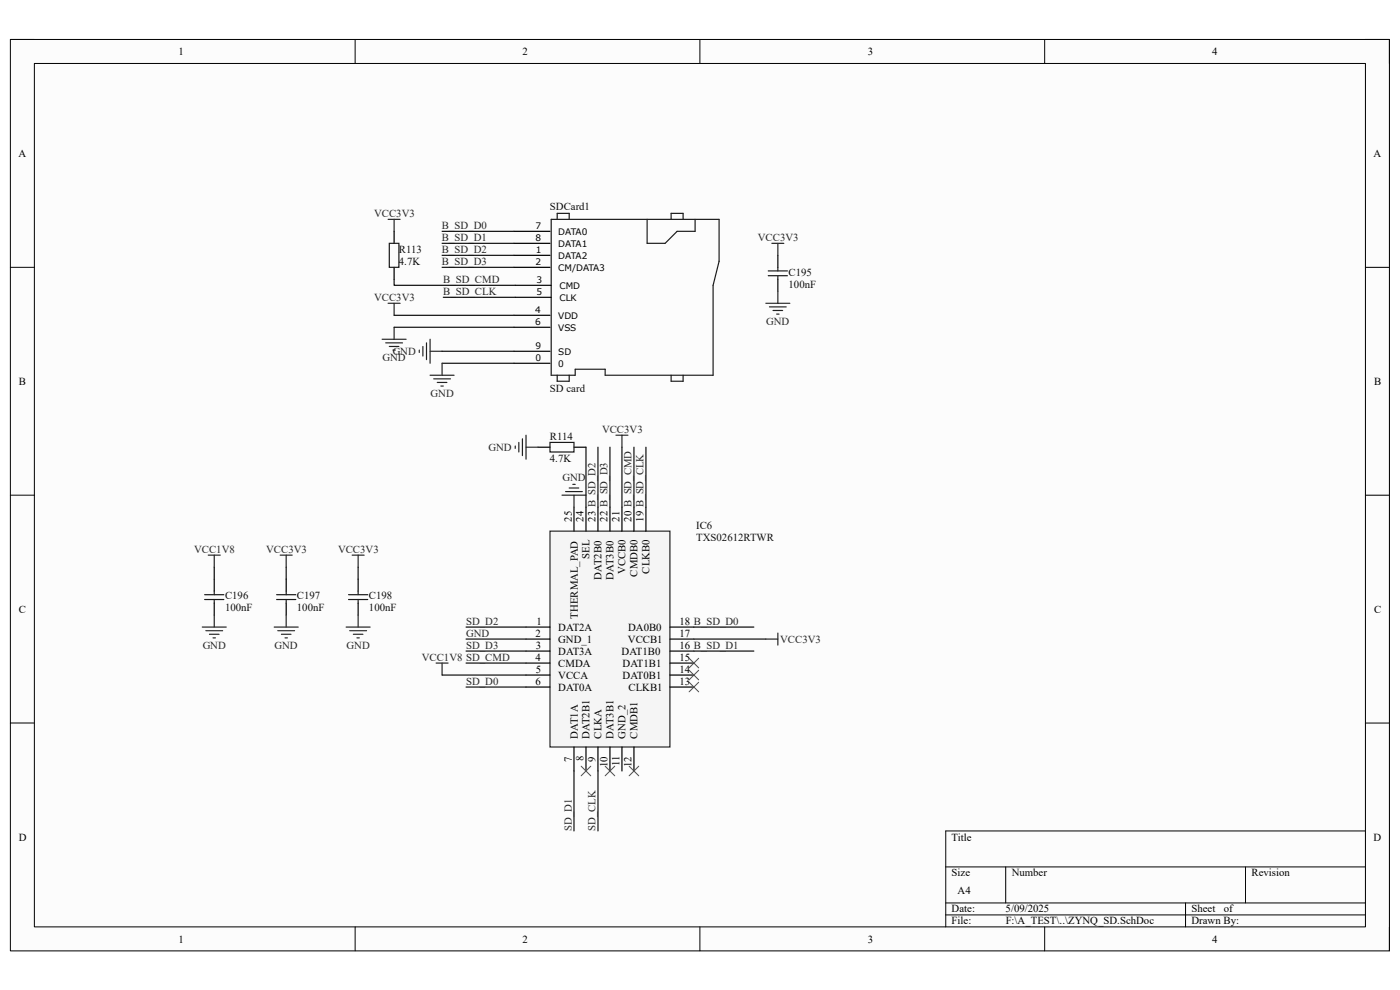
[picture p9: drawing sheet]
<svg xmlns="http://www.w3.org/2000/svg" width="297mm" height="210mm" viewBox="0 0 297 210" stroke-linecap="round" stroke-linejoin="round" font-family="sans-serif">
<path d="M2.2 8.4h292.6v193.3h-292.6z" fill-rule="evenodd" fill="#fcfcfc"/>
<path d="M2.2 8.4h292.6v193.3h-292.6z" fill="none" stroke="#000" stroke-width=".21"/>
<path d="M7.3 13.5h282.4v183.1h-282.4z" fill-rule="evenodd" fill="#fcfcfc"/>
<g fill="none" stroke="#000" stroke-width=".21">
<path d="M2.2 8.4h5.1M7.3 13.5h282.4v183.1h-282.4zM75.3 8.4v5.1M148.5 8.4v5.1M221.6 8.4v5.1M289.7 8.4h5.1v5.1M2.2 56.7h5.1M289.7 56.7h5.1M2.2 105h5.1M289.7 105.1h5.1M2.2 153.4h5.1M289.7 153.4h5.1"/>
<path d="M289.7 176.3h-89.1v20.3M75.3 196.6v5.1M148.5 196.6v5.1M200.6 183.9h89.1M200.6 191.5h89.1M200.6 194.1h89.1M213.4 183.9v7.6M221.6 196.6v5.1M251.5 191.5v5.1M264.2 183.9v7.6M294.8 196.6v5.1"/>
</g>
<path d="M82.6 51.6h2v5.1h-2zM116.9 46.5h35.7v8.9l-1.3 5.1v19.1h-22.9v-1.3h-6.4v1.3h-5.1zM118.2 46.5v-1.2h2.6v1.2M137.3 46.5v5.1h3.8l2.5-2.5h3.9v-2.6M142.4 46.5v-1.2h2.5v1.2M163 57.5h4.1M163 58.5h4.1M165 56.7v.8M165 58.5v.8M118.2 79.6v1.3h2.6v-1.3M142.4 79.6v1.3h2.5v-1.3" fill="none" stroke="#1c1c1c" stroke-width=".25"/>
<g fill="none" stroke="#000" stroke-width=".25">
<path d="M83.6 49.1v2.5M83.6 56.7v2.6M109.1 54.2h7.6M109.1 56.7h7.6M109.1 49.1h7.6M109.1 51.6h7.6M165 54.2v2.5M165 59.3v2.5M109.1 66.9h7.6M109.1 69.4h7.6M109.1 74.5h7.6M109.1 77.1h7.6"/>
<path d="M109.3 60.5h7.6M109.3 63.1h7.6"/>
</g>
<g fill="none" stroke="#262626" stroke-width=".25">
<path d="M82.3 46.5h2.6M83.6 46.5v2.6M163.7 51.6h2.6M165 51.6v2.6M81.1 72h5.1M81.8 72.7h3.6M82.3 64.3h2.6M82.6 73.5h2M83.4 74.3h.5M83.6 64.3v2.6M83.6 69.4v2.6M89 74.3v.5"/>
<path d="M89.7 73.5v2M90.5 72.7v3.6M91.2 72v5.1M91.2 74.5h2.6M162.5 64.3h5.1M163.2 65.1h3.6M164 65.9h2M164.8 66.6h.5M165 61.8v2.5"/>
</g>
<path d="M83.6 59.3v1.2h25.7M93.8 49.1h15.3M93.8 51.6h15.3M93.8 54.2h15.3M93.8 56.7h15.3M83.6 69.4h25.5M83.6 66.9h25.5M93.8 74.5h15.3M93.8 77.1h15.3M94 63.1h15.3" fill="none" stroke="#0e0e0e" stroke-width=".25"/>
<path d="M116.7 112.7h25.4v45.8h-25.4z" fill-rule="evenodd" fill="#f5f5f5"/>
<g fill="none" stroke="#262626" stroke-width=".25">
<path d="M91.2 79.6h5.1M93.8 77.1v2.5M92 80.4h3.6M92.8 81.1h2M93.5 81.9h.5M109.3 94.6v.5M110.1 93.9v2M110.8 93.1v3.6M111.6 92.3v5.1M111.6 94.9h2.5M130.7 92.3h2.5M131.9 92.3v2.6"/>
<path d="M44.2 117.8h2.5M45.5 117.8v2.5M59.4 117.8h2.6M60.7 117.8v2.5M74.7 117.8h2.6M76 117.8v2.5M116.7 112.7h25.4v45.8h-25.4zM119.2 105h5.1M120 104.3h3.5M120.8 103.5h2M121.5 102.8h.5M121.8 105v2.6"/>
<path d="M42.9 133h5.1M43.7 133.8h3.5M44.4 134.6h2.1M45.2 135.3h.5M45.5 130.5v2.5M58.2 133h5.1M58.9 133.8h3.6M59.7 134.6h2M60.5 135.3h.5M60.7 130.5v2.5M73.4 133h5.1M74.2 133.8h3.6"/>
<path d="M75 134.6h2M75.7 135.3h.5M76 130.5v2.5M162.5 135.6h2.5M165 134.3v2.5M92.5 140.7h2.6M93.8 140.7v2.5"/>
</g>
<g fill="none" stroke="#000" stroke-width=".25">
<path d="M114.1 94.9h2.6M121.8 94.9h2.5M121.8 107.6v5.1M124.3 107.6v5.1M126.9 107.6v5.1M129.4 107.6v5.1M131.9 107.6v5.1M134.5 107.6v5.1M137 107.6v5.1M45.5 122.9v2.5M45.5 127.9v2.6M60.7 122.9v2.5"/>
<path d="M60.7 127.9v2.6M76 122.9v2.5M76 127.9v2.6M111.6 133h5.1M111.6 135.6h5.1M111.6 138.1h5.1M142.1 133h5.1M142.1 135.6h5.1M142.1 138.1h5.1M111.6 140.7h5.1M111.6 143.2h5.1M111.6 145.7h5.1"/>
<path d="M121.8 158.5v5.1M124.3 158.5v5.1M126.9 158.5v5.1M129.4 158.5v5.1M131.9 158.5v5.1M134.5 158.5v5.1M142.1 140.7h5.1M142.1 143.2h5.1M142.1 145.7h5.1"/>
</g>
<path d="M146.2 139.6l2 2.1M148.2 139.6l-2 2.1M146.2 144.7l2 2.1M146.2 142.2l2 2M148.2 144.7l-2 2.1M148.2 142.2l-2 2M123.3 162.5l2 2.1M125.3 162.5l-2 2.1M128.4 162.5l2 2.1M130.4 162.5l-2 2.1M133.5 162.5l2 2.1M135.5 162.5l-2 2.1" fill="none" stroke="#4c4c4c" stroke-width=".21"/>
<g fill="none" stroke="#1c1c1c" stroke-width=".25">
<path d="M116.7 93.9h5.1v2h-5.1zM43.4 126.2h4.1M43.4 127.2h4.1M45.5 125.4v.8M45.5 127.2v.7M58.7 126.2h4M58.7 127.2h4M60.7 125.4v.8M60.7 127.2v.7M73.9 126.2h4.1M73.9 127.2h4.1M76 125.4v.8"/>
<path d="M76 127.2v.7"/>
</g>
<g fill="none" stroke="#0e0e0e" stroke-width=".25">
<path d="M124.3 94.9v12.7M126.9 94.9v12.7M129.4 94.9v12.7M131.9 94.9v12.7M134.5 94.9v12.7M137 94.9v12.7M45.5 120.3v2.6M60.7 120.3v2.6M76 120.3v2.6M98.9 138.1h12.7M98.9 135.6h12.7M98.9 133h12.7"/>
<path d="M147.2 138.1h12.7M147.2 135.6h15.3M147.2 133h12.7M93.8 143.2h17.8M98.9 140.7h12.7M98.9 145.7h12.7M121.8 163.6v12.7M126.9 163.6v12.7"/>
</g>
<g font-size="2.3">
<text x="37.9" y="11.7">1</text>
<text x="110.9" y="11.7">2</text>
<text x="184.1" y="11.7">3</text>
<text x="257.1" y="11.7">4</text>
<text x="3.9" y="33.3">A</text>
<text x="291.4" y="33.3">A</text>
<text x="4" y="81.6">B</text>
<text x="291.5" y="81.6">B</text>
<text x="121.3" y="110.7" transform="rotate(-90 121.3 110.7)">25</text>
<text x="123.8" y="110.7" transform="rotate(-90 123.8 110.7)">24</text>
<text x="126.4" y="110.7" transform="rotate(-90 126.4 110.7)">23 B_SD_D2</text>
<text x="128.9" y="110.7" transform="rotate(-90 128.9 110.7)">22 B_SD_D3</text>
<text x="131.4" y="110.7" transform="rotate(-90 131.4 110.7)">21</text>
<text x="134" y="110.7" transform="rotate(-90 134 110.7)">20 B_SD_CMD</text>
<text x="136.5" y="110.7" transform="rotate(-90 136.5 110.7)">19 B_SD_CLK</text>
<text x="125.1" y="118.5" transform="rotate(-90 125.1 118.5)">SEL</text>
<text x="127.6" y="122.9" transform="rotate(-90 127.6 122.9)">DAT2B0</text>
<text x="130.2" y="122.9" transform="rotate(-90 130.2 122.9)">DAT3B0</text>
<text x="132.7" y="121.8" transform="rotate(-90 132.7 121.8)">VCCB0</text>
<text x="135.3" y="122.3" transform="rotate(-90 135.3 122.3)">CMDB0</text>
<text x="137.8" y="121.7" transform="rotate(-90 137.8 121.7)">CLKB0</text>
<text x="4" y="130">C</text>
<text x="122.6" y="131.2" transform="rotate(-90 122.6 131.2)">THERMAL_PAD</text>
<text x="291.5" y="130">C</text>
<text x="113.6" y="135">2</text>
<text x="113.7" y="137.6">3</text>
<text x="113.8" y="132.5">1</text>
<text x="118.4" y="133.8">DAT2A</text>
<text x="118.4" y="136.3">GND_1</text>
<text x="133.2" y="136.3">VCCB1</text>
<text x="133.3" y="133.8">DA0B0</text>
<text x="144.1" y="132.5">18 B_SD_D0</text>
<text x="144.1" y="135">17</text>
<text x="144.1" y="137.6">16 B_SD_D1</text>
<text x="113.6" y="140.1">4</text>
<text x="113.7" y="142.7">5</text>
<text x="118.4" y="138.9">DAT3A</text>
<text x="118.4" y="141.4">CMDA</text>
<text x="118.4" y="144">VCCA</text>
<text x="131.9" y="138.9">DAT1B0</text>
<text x="132.1" y="141.4">DAT1B1</text>
<text x="132.1" y="144">DAT0B1</text>
<text x="144.1" y="140.1">15</text>
<text x="144.1" y="142.7">14</text>
<text x="113.6" y="145.2">6</text>
<text x="118.4" y="146.5">DAT0A</text>
<text x="133.3" y="146.5">CLKB1</text>
<text x="144.1" y="145.2">13</text>
<text x="121.3" y="161.5" transform="rotate(-90 121.3 161.5)">7</text>
<text x="122.6" y="156.7" transform="rotate(-90 122.6 156.7)">DAT1A</text>
<text x="123.8" y="161.5" transform="rotate(-90 123.8 161.5)">8</text>
<text x="125.1" y="156.7" transform="rotate(-90 125.1 156.7)">DAT2B1</text>
<text x="126.4" y="161.5" transform="rotate(-90 126.4 161.5)">9</text>
<text x="127.6" y="156.7" transform="rotate(-90 127.6 156.7)">CLKA</text>
<text x="130.2" y="156.7" transform="rotate(-90 130.2 156.7)">DAT3B1</text>
<text x="132.7" y="156.7" transform="rotate(-90 132.7 156.7)">GND_2</text>
<text x="135.3" y="156.7" transform="rotate(-90 135.3 156.7)">CMDB1</text>
<text x="128.9" y="162.7" transform="rotate(-90 128.9 162.7)">10</text>
<text x="131.4" y="162.5" transform="rotate(-90 131.4 162.5)">11</text>
<text x="134" y="162.7" transform="rotate(-90 134 162.7)">12</text>
<text x="4" y="178.3">D</text>
<text x="201.9" y="178.3">Title</text>
<text x="291.4" y="178.3">D</text>
<text x="201.9" y="185.9">Size</text>
<text x="214.6" y="185.9">Number</text>
<text x="265.5" y="185.9">Revision</text>
<text x="203.2" y="189.7">A4</text>
<text x="201.9" y="193.5">Date:</text>
<text x="201.9" y="196.1">File:</text>
<text x="213.3" y="193.5">5/09/2025</text>
<text x="213.4" y="196.1">F:\A_TEST\..\ZYNQ_SD.SchDoc</text>
<text x="252.8" y="193.5">Sheet</text>
<text x="252.8" y="196.1">Drawn By:</text>
<text x="259.6" y="193.5">of</text>
<text x="37.9" y="199.9">1</text>
<text x="110.9" y="199.9">2</text>
<text x="184.1" y="199.9">3</text>
<text x="257.1" y="199.9">4</text>
</g>
<g font-size="2.3" fill="#262626">
<text x="79.4" y="46">VCC3V3</text>
<text x="93.8" y="53.6">B_SD_D2</text>
<text x="93.8" y="48.6">B_SD_D0</text>
<text x="93.8" y="51.1">B_SD_D1</text>
<text x="160.8" y="51.1">VCC3V3</text>
<text x="93.8" y="56.2">B_SD_D3</text>
<text x="94" y="60">B_SD_CMD</text>
<text x="79.4" y="63.8">VCC3V3</text>
<text x="94" y="62.6">B_SD_CLK</text>
<text x="162.6" y="68.9">GND</text>
<text x="81.2" y="76.5">GND</text>
<text x="83.3" y="75.3">GND</text>
<text x="91.4" y="84.2">GND</text>
<text x="103.6" y="95.6">GND</text>
<text x="127.7" y="91.8">VCC3V3</text>
<text x="119.3" y="102">GND</text>
<text x="41.2" y="117.3">VCC1V8</text>
<text x="56.5" y="117.3">VCC3V3</text>
<text x="71.7" y="117.3">VCC3V3</text>
<text x="43" y="137.6">GND</text>
<text x="58.3" y="137.6">GND</text>
<text x="73.5" y="137.6">GND</text>
<text x="98.9" y="135">GND</text>
<text x="98.9" y="137.6">SD_D3</text>
<text x="98.9" y="132.5">SD_D2</text>
<text x="165.5" y="136.3">VCC3V3</text>
<text x="89.5" y="140.1">VCC1V8 SD_CMD</text>
<text x="98.9" y="145.2">SD_D0</text>
<text x="121.3" y="176.3" transform="rotate(-90 121.3 176.3)">SD_D1</text>
<text x="126.4" y="176.3" transform="rotate(-90 126.4 176.3)">SD_CLK</text>
</g>
<g font-size="2.3" fill="#0e0e0e">
<text x="116.7" y="44.5">SDCard1</text>
<text x="84.6" y="53.6">R113</text>
<text x="84.6" y="56.2">4.7K</text>
<text x="167.3" y="58.5">C195</text>
<text x="167.3" y="61">100nF</text>
<text x="116.7" y="83.1">SD card</text>
<text x="116.7" y="93.3">R114</text>
<text x="116.7" y="97.9">4.7K</text>
<text x="147.7" y="112.1">IC6</text>
<text x="147.7" y="114.7">TXS02612RTWR</text>
<text x="47.8" y="129.7">100nF</text>
<text x="47.8" y="127.2">C196</text>
<text x="63" y="129.7">100nF</text>
<text x="63" y="127.2">C197</text>
<text x="78.3" y="129.7">100nF</text>
<text x="78.3" y="127.2">C198</text>
</g>
<g font-size="1.9">
<text x="113.6" y="48.6">7</text>
<text x="113.6" y="51.2">8</text>
<text x="113.7" y="53.8">1</text>
<text x="118.4" y="49.8">DATA0</text>
<text x="118.4" y="52.4">DATA1</text>
<text x="113.6" y="56.3">2</text>
<text x="118.4" y="54.9">DATA2</text>
<text x="118.4" y="57.4">CM/DATA3</text>
<text x="113.8" y="60.1">3</text>
<text x="113.8" y="62.7">5</text>
<text x="118.7" y="61.3">CMD</text>
<text x="118.7" y="63.8">CLK</text>
<text x="113.5" y="66.5">4</text>
<text x="113.5" y="69">6</text>
<text x="118.4" y="67.6">VDD</text>
<text x="118.4" y="70.1">VSS</text>
<text x="113.6" y="74.1">9</text>
<text x="113.6" y="76.6">0</text>
<text x="118.4" y="75.2">SD</text>
<text x="118.4" y="77.8">0</text>
</g>
</svg>
